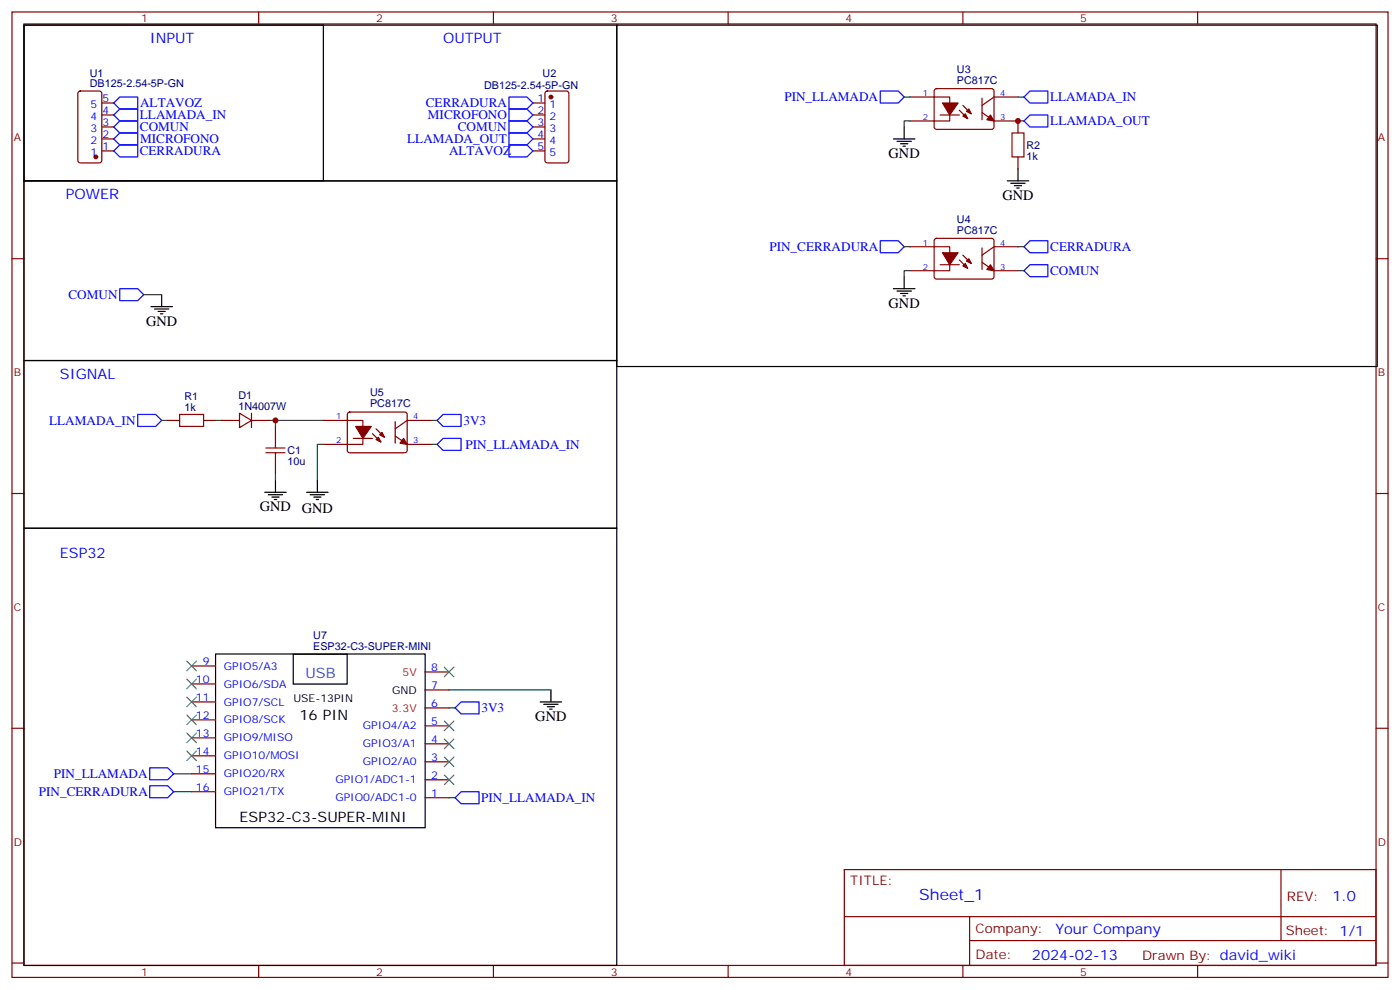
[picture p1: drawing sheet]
<svg xmlns="http://www.w3.org/2000/svg" width="412mm" height="292mm" viewBox="0 0 412 292" stroke-linecap="round" stroke-linejoin="round" font-family="sans-serif">
<g fill="none" stroke="#870000" stroke-width=".35">
<path d="M3.5 3.5h405.4v284.4h-405.4zM7.1 7.1h398.2v277.2h-398.2zM76.2 3.5v3.6M145.3 3.5v3.6M214.5 3.5v3.6M283.6 3.5v3.6M352.8 3.5v3.6M23.2 27l.4-.2h5.7l.6 .4 .1 20.1-.5 .6-5.9 .1-.6-.5-.1-20zM30 37.4h3.5M30 33.9h3.5M30 30.3h3.5M157 37.4h3.5"/>
<path d="M157 33.9h3.5M157 30.3h3.5M160.7 27l.5-.2h5.7l.6 .4 .1 20.1-.5 .6-5.9 .1-.6-.5-.1-20zM268.1 28.6h11.7v7h-11.7M275.4 26.3l.5-.2 16.5 .1 .4 .6-.1 10.9-.6 .4-16.5-.1-.4-.6v-10.6zM276.9 33.9h5.7M282.6 32.5l2.4 2.4M283.6 31l2.5 2.5M289.3 28.9v6.4M289.3 33.2l3.5 2.4h7.1v3.6M299.9 28.6h-7.1l-3.5 2.4M30 44.5h3.5"/>
<path d="M30 40.9h3.5M157 44.5h3.5M157 40.9h3.5M299.9 46.2v3.5M3.5 76.2h3.6M268.1 72.7h11.7v7h-11.7M275.4 70.4l.5-.2 16.5 .1 .4 .6-.1 10.9-.6 .4-16.5-.1-.4-.6v-10.6zM276.9 78h5.7M282.6 76.6l2.4 2.4M283.6 75.1l2.5 2.5M289.3 77.3l3.5 2.4h7.1M289.3 73v6.4"/>
<path d="M299.9 72.7h-7.1l-3.5 2.4M405.3 76.2h3.6M49.4 123.8h3.5M60 123.8h3.5M65.3 123.8h5.3M70.6 121.7l3.5 2.1-3.5 2.1zM74.1 123.8h5.3M74.1 121.7v4.2M81.1 125.6v3.5M81.1 136.2v3.5M95.2 123.8h11.7v7.1h-11.7M102.5 121.6l.5-.2h16.5l.4 .7v10.8l-.7 .4h-16.5l-.4-.7v-10.5z"/>
<path d="M104.1 129.1h5.6M109.7 127.7l2.5 2.5M110.8 126.3l2.4 2.5M116.4 128.4l3.5 2.5h7.1M116.4 124.2v6.3M127 123.8h-7.1l-3.5 2.5M3.5 145.3h3.6M405.3 145.3h3.6M56.4 196.1h7.1M125.2 197.9h7.1M3.5 214.5h3.6M56.4 201.4h7.1"/>
<path d="M56.4 206.7h7.1M56.4 212h7.1M56.4 217.3h7.1M125.2 219.1h7.1M125.2 213.8h7.1M125.2 208.5h7.1M125.2 203.2h7.1M405.3 214.5h3.6M56.4 222.6h7.1M56.4 227.9h7.1M56.4 233.2h7.1M125.2 234.9h7.1"/>
<path d="M125.2 229.7h7.1M125.2 224.4h7.1M248.7 256.1h156.6v28.2h-156.6zM377.3 256.1v20.9M248.7 270h156.5M285.6 277h119.6M285.6 270v14.1M3.5 283.6h3.6M76.2 284.3v3.6M145.3 284.3v3.6M214.5 284.3v3.6M283.6 284.3v3.6"/>
<path d="M352.8 284.3v3.6M405.3 283.6h3.6"/>
</g>
<g fill="none" stroke="#008700" stroke-width=".35">
<path d="M266.3 28.6h1.8M268.1 35.6h-1.8v1.8M299.9 28.6h1.7M299.9 35.6h1.7M266.3 72.7h1.8M268.1 79.7h-1.8v1.8M299.9 72.7h1.7M299.9 79.7h1.7M42.3 86.8h5.3M47.6 123.8h1.8M63.5 123.8h1.8M79.4 123.8h1.7v1.8"/>
<path d="M81.1 123.8h14.1M81.1 139.7v1.8M95.2 130.9h-1.7v10.6M127 123.8h1.8M127 130.9h1.8M132.3 203.2h30M132.3 208.5h1.8M51.2 227.9h5.2M51.2 233.2h5.2M132.3 234.9h1.8"/>
</g>
<g fill="none" stroke="#000" stroke-width=".35">
<path d="M7.1 7.4h174.6v45.9h-174.6zM7.1 7.4h88.1v45.9h-88.1zM181.7 7.4h224v100.6h-224zM266.3 37.4v3.5M7.1 53.3h174.6v52.9h-174.6zM263.2 40.9h6.3M264.2 41.6h4.3M265.3 42.3h2.1M266 43h.7M296.7 53.3h6.3M297.7 54h4.3M298.8 54.7h2.1"/>
<path d="M299.5 55.4h.7M299.9 49.7v3.6M44.4 90.3h6.4M45.5 91h4.2M46.6 91.7h2.1M47.3 92.4h.7M47.6 86.8v3.5M263.2 85h6.3M264.2 85.7h4.3M265.3 86.4h2.1M266 87.1h.7M266.3 81.5v3.5"/>
<path d="M7.1 106.2h174.6v49.4h-174.6zM7.1 155.6h174.6v128.7h-174.6zM78 145h6.3M79 145.7h4.3M80.1 146.4h2.1M80.8 147.1h.7M81.1 141.5v3.5M90.3 145h6.4M91.4 145.7h4.2M92.4 146.4h2.1M93.1 147.1h.7M93.5 141.5v3.5"/>
<path d="M63.5 192.6h61.7v51.2h-61.7zM86.4 192.7h15.8v8.8h-15.8zM159.1 206.7h6.4M160.2 207.4h4.2M161.2 208.1h2.1M161.9 208.8h.7M162.3 203.2v3.5"/>
</g>
<g fill="#870000" stroke="#870000" stroke-width=".35">
<path d="M291.7 78l1.1 1.7-2.1-.3z"/>
<path d="M284.3 77.6l.7 1.4-1.4-.7z"/>
<path d="M285.4 76.2l.7 1.4-1.4-.7z"/>
<path d="M277.6 74.4h4.6l-2.4 3.6z"/>
<path d="M291.7 33.9l1.1 1.7-2.1-.3z"/>
<path d="M283.6 34.2l.7-.7 .7 1.4z"/>
<path d="M284.7 32.8l.7-.7 .7 1.4z"/>
<path d="M277.6 30.3h4.6l-2.4 3.6z"/>
<path d="M118.9 129.1l1 1.8-2.1-.4z"/>
<path d="M110.8 129.5l.7-.7 .7 1.4z"/>
<path d="M111.8 128.1l.7-.7 .7 1.4z"/>
<path d="M104.8 125.6h4.6l-2.5 3.5z"/>
<circle cx="28.2" cy="46.2" r=".53"/>
<circle cx="162.3" cy="28.6" r=".53"/>
</g>
<g fill="none" stroke="#00f" stroke-width=".35">
<path d="M33.5 33.9l1.8-1.8h5.3v3.5h-5.3zM35.3 28.6h5.3v3.5h-5.3l-1.8-1.8zM35.3 35.6h5.3v3.6h-5.3l-1.8-1.8zM149.9 28.6h5.3l1.8 1.7-1.8 1.8h-5.3zM149.9 32.1h5.3l1.8 1.8-1.8 1.7h-5.3zM149.9 35.6h5.3l1.8 1.8-1.8 1.8h-5.3zM149.9 39.2h5.3l1.8 1.7-1.8 1.8h-5.3zM259.3 26.8h5.3l1.7 1.8-1.7 1.7h-5.3zM301.6 28.6l1.8-1.8h5.3v3.5h-5.3zM303.4 33.9h5.3v3.5h-5.3l-1.8-1.8zM33.5 40.9l1.8-1.7h5.3v3.5h-5.3zM33.5 44.5l1.8-1.8h5.3v3.5h-5.3z"/>
<path d="M149.9 42.7h5.3l1.8 1.8-1.8 1.7h-5.3zM259.3 70.9h5.3l1.7 1.8-1.7 1.7h-5.3zM301.6 72.7l1.8-1.8h5.3v3.5h-5.3zM301.6 79.7l1.8-1.7h5.3v3.5h-5.3zM35.3 85h5.3l1.7 1.8-1.7 1.7h-5.3zM40.6 122.1h5.3l1.7 1.7-1.7 1.8h-5.3zM128.8 130.9l1.7-1.8h5.3v3.5h-5.3zM128.8 123.8l1.7-1.7h5.3v3.5h-5.3zM134.1 208.5l1.7-1.8h5.3v3.6h-5.3zM44.1 231.4h5.3l1.8 1.8-1.8 1.7h-5.3zM44.1 226.1h5.3l1.8 1.8-1.8 1.8h-5.3zM134.1 234.9l1.7-1.7h5.3v3.5h-5.3z"/>
</g>
<g fill="none" stroke="#3c3" stroke-width=".35">
<path d="M55 194.7l2.9 2.9M57.9 194.7l-2.9 2.9M130.9 196.5l2.8 2.8M133.7 196.5l-2.8 2.8M55 200l2.9 2.8M55 205.3l2.9 2.8M55 210.6l2.9 2.8M55 215.9l2.9 2.8M57.9 200l-2.9 2.8M57.9 205.3l-2.9 2.8M57.9 210.6l-2.9 2.8M57.9 215.9l-2.9 2.8"/>
<path d="M130.9 217.7l2.8 2.8M130.9 212.4l2.8 2.8M133.7 217.7l-2.8 2.8M133.7 212.4l-2.8 2.8M55 221.2l2.9 2.8M57.9 221.2l-2.9 2.8M130.9 223l2.8 2.8M130.9 228.2l2.8 2.9M133.7 223l-2.8 2.8M133.7 228.2l-2.8 2.9"/>
</g>
<path d="M298.1 39.2h3.5v7h-3.5zM52.9 122.1h7.1v3.5h-7.1zM78.3 133.3h5.7M78.3 131.9h5.7M81.1 129.1v2.8M81.1 133.3v2.9" fill="none" stroke="#a10000" stroke-width=".35"/>
<g fill="#c00">
<circle cx="81.1" cy="123.8" r=".88"/>
<circle cx="299.9" cy="35.6" r=".88"/>
</g>
<text font-size="4.6" fill="#00f" x="270.8" y="265.1">Sheet_1</text>
<g font-size="4.2" fill="#00f">
<text x="44.1" y="12.7">INPUT</text>
<text x="130.5" y="12.7">OUTPUT</text>
<text x="19.4" y="58.6">POWER</text>
<text x="17.6" y="111.5">SIGNAL</text>
<text x="17.6" y="164.4">ESP32</text>
<text x="392.5" y="265.4">1.0</text>
<text x="310.9" y="274.9">Your Company</text>
<text x="304" y="282.7">2024-02-13</text>
</g>
<g font-size="4.2">
<text x="261.8" y="46.6">GND</text>
<text x="295.3" y="58.9">GND</text>
<text x="43" y="96">GND</text>
<text x="261.8" y="90.7">GND</text>
<text x="76.6" y="150.6">GND</text>
<text x="88.9" y="151">GND</text>
<text x="88.2" y="212">16 PIN</text>
<text x="157.7" y="212.4">GND</text>
<text x="70.6" y="242">ESP32-C3-SUPER-MINI</text>
</g>
<text font-size="4.2" fill="#06c" x="90" y="199.7">USB</text>
<g font-size="3.9" fill="#00f">
<text x="231.1" y="29.8">PIN_LLAMADA</text>
<text x="309.3" y="29.9">LLAMADA_IN</text>
<text x="41.2" y="35.2">LLAMADA_IN</text>
<text x="41.3" y="31.5">ALTAVOZ</text>
<text x="125.4" y="31.6">CERRADURA</text>
<text x="126.1" y="35.1">MICROFONO</text>
<text x="41.2" y="38.7">COMUN</text>
<text x="134.8" y="38.6">COMUN</text>
<text x="309.4" y="36.9">LLAMADA_OUT</text>
<text x="41.2" y="45.6">CERRADURA</text>
<text x="41.3" y="42.1">MICROFONO</text>
<text x="120" y="42.1">LLAMADA_OUT</text>
<text x="132.3" y="45.7">ALTAVOZ</text>
<text x="226.6" y="73.9">PIN_CERRADURA</text>
<text x="309.4" y="74">CERRADURA</text>
<text x="309.4" y="81.1">COMUN</text>
<text x="20.2" y="88">COMUN</text>
<text x="14.5" y="125">LLAMADA_IN</text>
<text x="136.5" y="125.2">3V3</text>
<text x="137.2" y="132.2">PIN_LLAMADA_IN</text>
<text x="141.8" y="209.8">3V3</text>
<text x="15.9" y="229.1">PIN_LLAMADA</text>
<text x="11.5" y="234.4">PIN_CERRADURA</text>
<text x="141.8" y="236.3">PIN_LLAMADA_IN</text>
</g>
<g font-size="3.9" fill="#800">
<text x="250.5" y="260.7">TITLE:</text>
<text x="379.1" y="265.4">REV:</text>
<text x="287.4" y="274.9">Company:</text>
<text x="378.7" y="275.5">Sheet: 1/1</text>
<text x="287.4" y="282.6">Date:</text>
<text x="336.4" y="282.7">Drawn By: david_wiki</text>
</g>
<g font-size="3.2" fill="#800">
<text x="41.6" y="6.5">1</text>
<text x="110.8" y="6.5">2</text>
<text x="179.9" y="6.5">3</text>
<text x="249.1" y="6.5">4</text>
<text x="318.2" y="6.5">5</text>
<text x="4.1" y="41.6">A</text>
<text x="405.9" y="41.6">A</text>
<text x="4.1" y="110.8">B</text>
<text x="405.9" y="110.8">B</text>
<text x="4.1" y="179.9">C</text>
<text x="405.9" y="179.9">C</text>
<text x="4.1" y="249.1">D</text>
<text x="405.9" y="249.1">D</text>
<text x="41.6" y="287.3">1</text>
<text x="110.8" y="287.3">2</text>
<text x="179.9" y="287.3">3</text>
<text x="249.1" y="287.3">4</text>
<text x="318.2" y="287.3">5</text>
</g>
<g font-size="3.2" fill="#000080">
<text x="26.5" y="22.6">U1</text>
<text x="159.8" y="22.6">U2</text>
<text x="281.9" y="21.5">U3</text>
<text x="26.5" y="25.8">DB125-2.54-5P-GN</text>
<text x="142.6" y="26.1">DB125-2.54-5P-GN</text>
<text x="281.9" y="24.7">PC817C</text>
<text x="302.3" y="47">1k</text>
<text x="302.3" y="43.8">R2</text>
<text x="281.9" y="65.6">U4</text>
<text x="281.9" y="68.8">PC817C</text>
<text x="54.3" y="117.9">R1</text>
<text x="70.2" y="117.5">D1</text>
<text x="109" y="119.9">PC817C</text>
<text x="109" y="116.8">U5</text>
<text x="54.3" y="121">1k</text>
<text x="70.2" y="120.7">1N4007W</text>
<text x="84.7" y="136.9">10u</text>
<text x="84.7" y="133.8">C1</text>
<text x="92.3" y="191.6">ESP32-C3-SUPER-MINI</text>
<text x="92.3" y="188.3">U7</text>
</g>
<g font-size="3.2" fill="#00f">
<text x="30.2" y="30">5</text>
<text x="158.3" y="30">1</text>
<text x="26.7" y="35.3">4</text>
<text x="26.7" y="31.8">5</text>
<text x="30.2" y="33.5">4</text>
<text x="158.3" y="33.5">2</text>
<text x="161.8" y="31.8">1</text>
<text x="161.8" y="35.3">2</text>
<text x="26.7" y="38.8">3</text>
<text x="30.2" y="40.6">2</text>
<text x="30.2" y="37">3</text>
<text x="158.3" y="37">3</text>
<text x="158.3" y="40.6">4</text>
<text x="161.8" y="38.8">3</text>
<text x="26.7" y="45.9">1</text>
<text x="26.7" y="42.3">2</text>
<text x="30.2" y="44.1">1</text>
<text x="158.3" y="44.1">5</text>
<text x="161.8" y="42.3">4</text>
<text x="161.8" y="45.9">5</text>
<text x="59.7" y="195.8">9</text>
<text x="66" y="197.2">GPIO5/A3</text>
<text x="127" y="197.6">8</text>
<text x="57.7" y="201.1">10</text>
<text x="66" y="202.5">GPIO6/SDA</text>
<text x="127" y="202.8">7</text>
<text x="57.7" y="206.4">11</text>
<text x="66" y="207.8">GPIO7/SCL</text>
<text x="127" y="208.1">6</text>
<text x="57.7" y="211.7">12</text>
<text x="66" y="213.1">GPIO8/SCK</text>
<text x="106.9" y="214.8">GPIO4/A2</text>
<text x="127" y="213.4">5</text>
<text x="57.7" y="217">13</text>
<text x="66" y="218.4">GPIO9/MISO</text>
<text x="106.9" y="220.1">GPIO3/A1</text>
<text x="127" y="218.7">4</text>
<text x="57.7" y="222.2">14</text>
<text x="57.7" y="227.5">15</text>
<text x="66" y="223.7">GPIO10/MOSI</text>
<text x="106.9" y="225.4">GPIO2/A0</text>
<text x="127" y="224">3</text>
<text x="57.7" y="232.8">16</text>
<text x="66" y="229">GPIO20/RX</text>
<text x="98.8" y="230.7">GPIO1/ADC1-1</text>
<text x="127" y="229.3">2</text>
<text x="66" y="234.2">GPIO21/TX</text>
<text x="98.8" y="236">GPIO0/ADC1-0</text>
<text x="127" y="234.6">1</text>
</g>
<g font-size="3.2" fill="#f00">
<text x="118.6" y="199">5V</text>
<text x="115.4" y="209.6">3.3V</text>
</g>
<g font-size="3.2">
<text x="86.4" y="206.7">USE-13PIN</text>
<text x="115.5" y="204.3">GND</text>
</g>
<g font-size="2.5" fill="#00f">
<text x="271.8" y="28.2">1</text>
<text x="294.6" y="28.2">4</text>
<text x="271.8" y="35.3">2</text>
<text x="294.6" y="35.3">3</text>
<text x="271.8" y="72.3">1</text>
<text x="294.6" y="72.3">4</text>
<text x="271.8" y="79.4">2</text>
<text x="294.6" y="79.4">3</text>
<text x="99" y="123.5">1</text>
<text x="121.7" y="123.5">4</text>
<text x="99" y="130.5">2</text>
<text x="121.7" y="130.5">3</text>
</g>
</svg>
